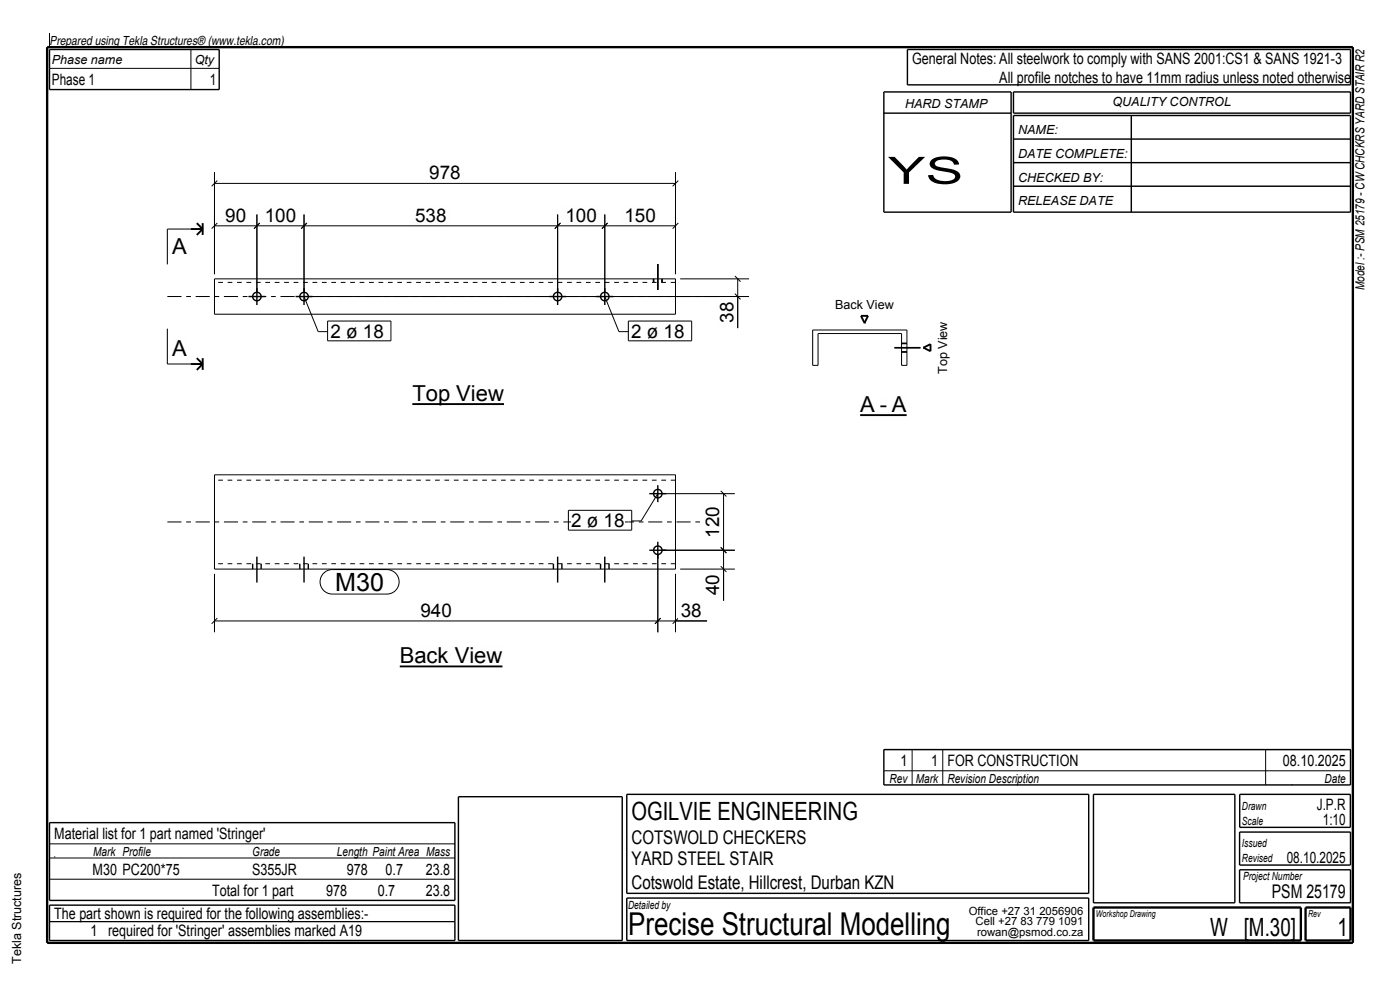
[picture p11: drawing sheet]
<svg xmlns="http://www.w3.org/2000/svg" width="297mm" height="210mm" viewBox="0 0 297 210" stroke-linecap="round" stroke-linejoin="round" font-family="sans-serif">
<path d="M10 10h277v190h-277z" fill="none" stroke="#000" stroke-width=".5"/>
<path d="M87.5 85.7h19.4" fill="none" stroke="#000" stroke-width=".4"/>
<path d="M87.5 81.5h19.4v3.5h-19.4z" fill-rule="evenodd" fill="#fefefb"/>
<path d="M84.8 141.4h21.8" fill="none" stroke="#000" stroke-width=".4"/>
<path d="M84.8 137.1h21.8v3.5h-21.8z" fill-rule="evenodd" fill="#fefefb"/>
<path d="M182.5 88.1h9.8" fill="none" stroke="#000" stroke-width=".4"/>
<g fill="#fefefb">
<path d="M182.5 83.8h3.1v3.5h-3.1z" fill-rule="evenodd"/>
<path d="M186.6 83.8h1.6v3.5h-1.6z" fill-rule="evenodd"/>
<path d="M189.2 83.8h3.1v3.5h-3.1z" fill-rule="evenodd"/>
</g>
<path d="M182.7 67h1.4l-.7 1.5zM195.9 73.8l1.5-.8v1.5z" fill="none" stroke="#000" stroke-width=".4"/>
<path d="M143.3 59.9h-97.8M143.3 101.9h-97.8M143.3 119.6h-97.8" fill="none" stroke="#000" stroke-width=".21" stroke-dasharray="1 1 1 1" stroke-linecap="butt"/>
<g fill="none" stroke="#000" stroke-width=".21">
<path d="M10.5 14.5h36M10.5 7v3M40.5 10.5v8.5M45.5 36.5v21.7M45.5 38.9h97.8M46.1 38.3l-1.2 1.2M143.3 36.5v21.7M143.9 38.3l-1.2 1.2M43 48.6h-7.5v7.5M45.5 59.2h97.8v7.5h-97.8zM45.5 47.9h97.8M46.1 47.3l-1.2 1.2"/>
<path d="M54.5 45.5v16.4M55.1 47.3l-1.2 1.2M64.5 45.5v16.4M65.1 47.3l-1.2 1.2M118.3 45.5v16.4M118.9 47.3l-1.2 1.2M128.3 45.5v16.4M128.9 47.3l-1.2 1.2M143.9 47.3l-1.2 1.2M144.3 59.2h14.6M155.9 58.6l1.2 1.2M156.5 59.2v10.4"/>
<path d="M35.5 69.7v7.5h7.5M64.5 62.9l3 7.4h2M65.5 62.9h93.4M128.3 62.9l3 7.4h2M155.9 62.3l1.2 1.2M172.4 70h20v7.5h-1.1v-6.7h-17.8v6.7h-1.1zM45.5 100.7h97.8v20h-97.8zM139.5 104.7l-3.5 5.8h-2M139.5 117.7v16.4M140.5 116.7h15.4M140.5 104.7h15.4M152.9 116.1l1.2 1.2"/>
<path d="M152.9 104.1l1.2 1.2M153.5 104.7v22.7M45.5 121.7v12.4M45.5 131.7h104.5M46.1 131.1l-1.2 1.2M140.1 131.1l-1.2 1.2M143.3 121.7v12.4M143.9 131.1l-1.2 1.2M144.3 120.7h11.6M152.9 120.1l1.2 1.2M187.5 159h99M193.5 159v7.5"/>
<path d="M200 159v7.5M268.5 159v7.5M10.5 179h86M187.5 163.5h99M274 166.5h.1M10.5 195.5h86M10.5 186.5h86M10.5 182h86M11.5 181.8h.1"/>
</g>
<path d="M35.5 62.9h117.8M35.5 110.7h117.8" fill="none" stroke="#000" stroke-width=".21" stroke-dasharray="3 1 1 1" stroke-linecap="butt"/>
<g fill="none" stroke="#000" stroke-width=".3">
<path d="M10.5 10.5h36v8.5h-36zM187.5 19.5h27v25.5h-27zM192.5 10.5h94v7.5h-94zM215 19.5h71.5v4.5h-71.5zM187.5 24h27M215 24.5h71.5v20.5h-71.5zM215 29.5h71.5M215 34.5h71.5M215 39.5h71.5M240 24.5v20.5M138.6 59.2v.7M139.5 56v5.5"/>
<path d="M140.5 59.2v.7M52.7 62.9h3.6M54.5 61.1v3.6M62.7 62.9h3.6M64.5 61.1v3.6M116.5 62.9h3.6M118.3 61.1v3.6M126.5 62.9h3.6M128.3 61.1v3.6M189.8 73.8h5.5M191.3 74.7h1.1M191.3 72.9h1.1"/>
<path d="M53.6 119.6v1.1M54.5 118.1v5.5M55.4 119.6v1.1M63.6 119.6v1.1M64.5 118.1v5.5M65.4 119.6v1.1M117.4 119.6v1.1M118.3 118.1v5.5M119.2 119.6v1.1M127.4 119.6v1.1M128.3 118.1v5.5M129.2 119.6v1.1"/>
<path d="M137.8 116.7h3.6M137.8 104.7h3.6M139.5 102.9v3.6M139.5 114.9v3.6M187.5 159h99v7.5h-99zM10.5 174.5h86v16.5h-86zM97.3 169h34.7v30.5h-34.7zM133 168.5h98v21h-98zM232 168.5h30v23h-30zM263 176.5h23.5v7h-23.5zM263 168.5h23.5v7h-23.5zM10.5 192h86v7.5h-86z"/>
<path d="M133 190.5h98v9h-98zM263 184.5h23.5v7h-23.5z"/>
<circle cx="54.5" cy="62.9" r=".9"/>
<circle cx="64.5" cy="62.9" r=".9"/>
<circle cx="118.3" cy="62.9" r=".9"/>
<circle cx="128.3" cy="62.9" r=".9"/>
<circle cx="139.6" cy="116.7" r=".9"/>
<circle cx="139.6" cy="104.7" r=".9"/>
</g>
<path d="M232 192.5h44v7h-44zM277 192.5h9.5v7h-9.5z" fill="none" stroke="#000" stroke-width=".5"/>
<g fill="#fefefb">
<path d="M131.9 43.4h7.8v4.2h-7.8z" fill-rule="evenodd"/>
<path d="M90.5 34.4h7.8v4.2h-7.8z" fill-rule="evenodd"/>
<path d="M36.5 50.3h3.1v3.5h-3.1z" fill-rule="evenodd"/>
</g>
<path d="M40.5 48.6h2.5M41.7 47.3l1.3 1.3M43 47.3v2.5M43 48.6l-1.3 1.2" fill="none" stroke="#000" stroke-width=".4"/>
<path d="M36.5 72h3.1v3.5h-3.1z" fill-rule="evenodd" fill="#fefefb"/>
<path d="M40.5 77.2h2.5M41.7 76l1.3 1.2M43 76v2.5M43 77.2l-1.3 1.3" fill="none" stroke="#000" stroke-width=".4"/>
<g fill="#fefefb">
<path d="M47.2 43.4h5.6v4.2h-5.6z" fill-rule="evenodd"/>
<path d="M70.1 68.7h11.3v3h-11.3z" fill-rule="evenodd"/>
<path d="M70.1 68.7h11.3v3h-11.3z" fill-rule="evenodd"/>
</g>
<path d="M82.3 68.7v3" fill="none" stroke="#fefefb" stroke-width=".21"/>
<path d="M69.5 68.1h13.4v4.2h-13.4z" fill="none" stroke="#000" stroke-width=".21"/>
<g fill="#fefefb">
<path d="M133.9 68.7h11.3v3h-11.3z" fill-rule="evenodd"/>
<path d="M133.9 68.7h11.3v3h-11.3z" fill-rule="evenodd"/>
</g>
<path d="M146.1 68.7v3" fill="none" stroke="#fefefb" stroke-width=".21"/>
<path d="M133.3 68.1h13.4v4.2h-13.4z" fill="none" stroke="#000" stroke-width=".21"/>
<g fill="#fefefb">
<path d="M119.4 43.4h7.8v4.2h-7.8z" fill-rule="evenodd"/>
<path d="M87.5 43.4h7.8v4.2h-7.8z" fill-rule="evenodd"/>
<path d="M55.6 43.4h7.8v4.2h-7.8z" fill-rule="evenodd"/>
<path d="M152 63.4h4.2v5.7h-4.2z" fill-rule="evenodd"/>
<path d="M71.1 121.4h10.4v4h-10.4z" fill-rule="evenodd"/>
<path d="M71.1 121.4h10.4v4h-10.4z" fill-rule="evenodd"/>
</g>
<path d="M68.5 121.8a2.6 2.6 0 0 1 2-1h11.6a2.6 2.6 0 0 1 2.6 2.6 2.6 2.6 0 0 1-2.6 2.6h-11.6a2.6 2.6 0 0 1-2.3-1.5 2.6 2.6 0 0 1 .3-2.7z" fill="none" stroke="#000" stroke-width=".21"/>
<g fill="#fefefb">
<path d="M121.2 108.9h11.3v3h-11.3z" fill-rule="evenodd"/>
<path d="M121.2 108.9h11.3v3h-11.3z" fill-rule="evenodd"/>
</g>
<path d="M133.4 108.9v3" fill="none" stroke="#fefefb" stroke-width=".21"/>
<path d="M120.6 108.3h13.4v4.2h-13.4z" fill="none" stroke="#000" stroke-width=".21"/>
<g fill="#fefefb">
<path d="M143.8 127.2h5.7v4.2h-5.7z" fill-rule="evenodd"/>
<path d="M88.6 127.2h7.9v4.2h-7.9z" fill-rule="evenodd"/>
<path d="M149 106.8h4.2v7.9h-4.2z" fill-rule="evenodd"/>
<path d="M149 121.2h4.2v5.7h-4.2z" fill-rule="evenodd"/>
</g>
<text font-size="8" x="188.4" y="39">YS</text>
<text font-size="6.7" x="133.3" y="198.3">Precise Structural Modelling</text>
<g font-size="5.3">
<text x="71.1" y="125.4">M30</text>
<text x="134" y="174">OGILVIE ENGINEERING</text>
<text x="256.8" y="198.5">W [M.30]</text>
<text x="283.8" y="198.5">1</text>
</g>
<g font-size="4.7">
<text x="36.5" y="53.8">A</text>
<text x="36.5" y="75.5">A</text>
<text x="87.5" y="85">Top View</text>
<text x="182.5" y="87.3">A - A</text>
<text x="84.8" y="140.6">Back View</text>
</g>
<g font-size="4">
<text x="91.1" y="38">978</text>
<text x="47.8" y="47">90</text>
<text x="56.2" y="47">100</text>
<text x="88.1" y="47">538</text>
<text x="120" y="47">100</text>
<text x="132.5" y="47">150</text>
<text x="70.1" y="71.7">2 ø 18</text>
<text x="133.9" y="71.7">2 ø 18</text>
<text x="155.6" y="68.5" transform="rotate(-90 155.6 68.5)">38</text>
<text x="121.2" y="111.9">2 ø 18</text>
<text x="152.6" y="114.1" transform="rotate(-90 152.6 114.1)">120</text>
<text x="89.2" y="130.8">940</text>
<text x="144.4" y="130.8">38</text>
<text x="152.6" y="126.3" transform="rotate(-90 152.6 126.3)">40</text>
<text x="134" y="179">COTSWOLD CHECKERS</text>
<text x="134" y="183.5">YARD STEEL STAIR</text>
<text x="134" y="188.5">Cotswold Estate, Hillcrest, Durban KZN</text>
<text x="269.8" y="190.5">PSM 25179</text>
</g>
<g font-size="3.3">
<text x="193.5" y="13.5">General Notes: All steelwork to comply with SANS 2001:CS1 &amp; SANS 1921-3</text>
<text x="212" y="17.5">All profile notches to have 11mm radius unless noted otherwise</text>
<text x="11" y="18">Phase 1</text>
<text x="44.5" y="18">1</text>
<text x="191" y="162.5">1</text>
<text x="197.5" y="162.5">1 FOR CONSTRUCTION</text>
<text x="272.2" y="162.5">08.10.2025</text>
<text x="279.4" y="171.8">J.P.R</text>
<text x="11.5" y="178">Material list for 1 part named 'Stringer'</text>
<text x="280.6" y="175">1:10</text>
<text x="19.6" y="185.5">M30 PC200*75</text>
<text x="53.5" y="185.5">S355JR</text>
<text x="73.6" y="185.5">978</text>
<text x="81.8" y="185.5">0.7</text>
<text x="90.3" y="185.5">23.8</text>
<text x="273" y="183">08.10.2025</text>
<text x="45" y="190">Total for 1 part</text>
<text x="69.2" y="190">978</text>
<text x="80.1" y="190">0.7</text>
<text x="90.3" y="190">23.8</text>
<text x="11.5" y="195">The part shown is required for the following assemblies:-</text>
<text x="19.2" y="198.5">1 required for 'Stringer' assemblies marked A19</text>
</g>
<g font-size="2.7">
<text x="10.5" y="9.5">Prepared using Tekla Structures® (www.tekla.com)</text>
<text x="11" y="13.5">Phase name</text>
<text x="41.3" y="13.5">Qty</text>
<text x="192" y="23">HARD STAMP</text>
<text x="236" y="22.5">QUALITY CONTROL</text>
<text x="216" y="28.5">NAME:</text>
<text x="216" y="33.5">DATE COMPLETE:</text>
<text x="216" y="38.5">CHECKED BY:</text>
<text x="216" y="43.5">RELEASE DATE</text>
<text x="177.2" y="65.5">Back View</text>
<text x="289.5" y="61.5" transform="rotate(-90 289.5 61.5)">Model :- PSM 25179 - CW CHCKRS YARD STAIR R2</text>
<text x="200.9" y="79.3" transform="rotate(-90 200.9 79.3)">Top View</text>
<text x="188.7" y="166">Rev</text>
<text x="194.3" y="166">Mark</text>
<text x="201" y="166">Revision Description</text>
<text x="281" y="166">Date</text>
<text x="19.8" y="181.5">Mark Profile</text>
<text x="53.5" y="181.5">Grade</text>
<text x="71.5" y="181.5">Length Paint Area Mass</text>
<text x="4.5" y="204.5" transform="rotate(-90 4.5 204.5)">Tekla Structures</text>
</g>
<g font-size="2.4">
<text x="263.5" y="171.8">Drawn</text>
<text x="263.5" y="179.8">Issued</text>
<text x="263.5" y="175">Scale</text>
<text x="263.5" y="182.8">Revised</text>
<text x="263.7" y="186.8">Project Number</text>
<text x="133.3" y="192.8">Detailed by</text>
<text x="205.5" y="194">Office +27 31 2056906</text>
<text x="207" y="196.3">Cell +27 83 779 1091</text>
<text x="207.3" y="198.5">rowan@psmod.co.za</text>
</g>
<g font-size="2">
<text x="232.5" y="194.5">Workshop Drawing</text>
<text x="277.5" y="194.5">Rev</text>
</g>
</svg>
